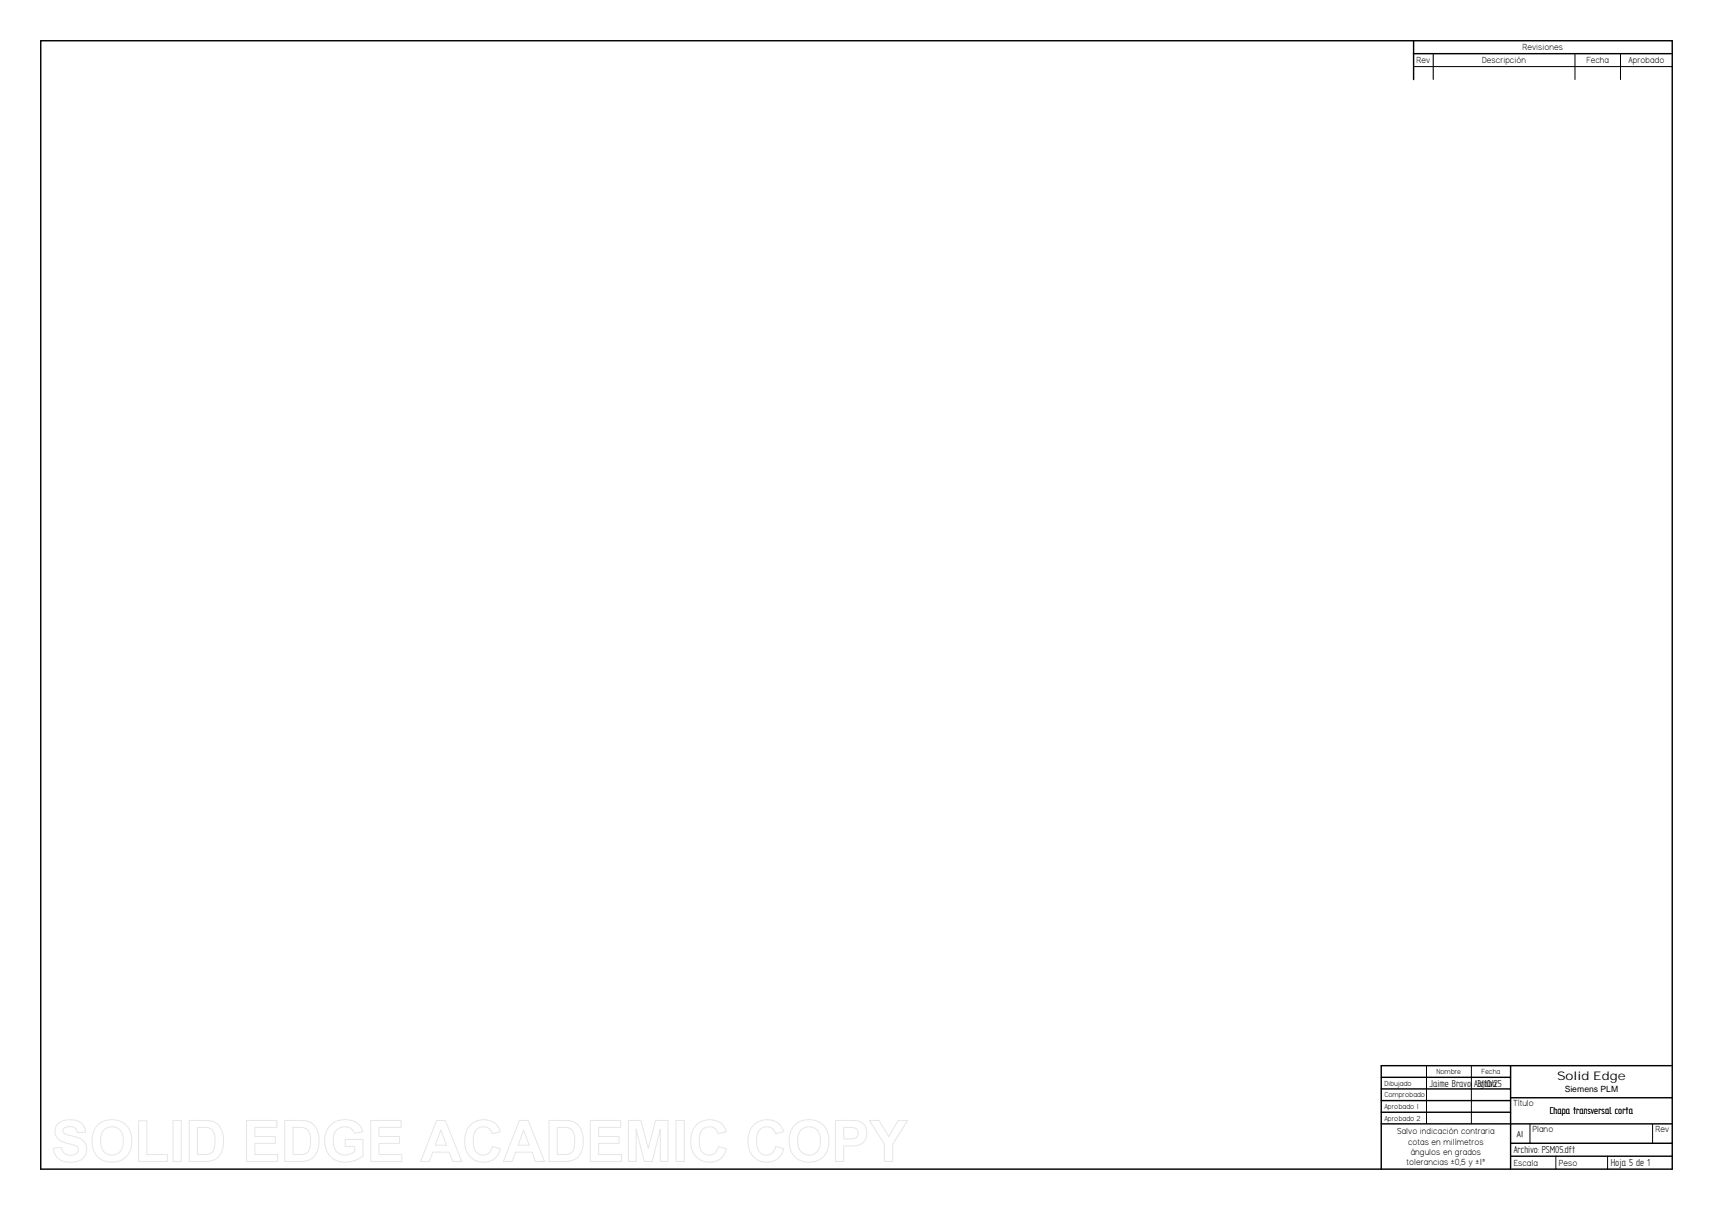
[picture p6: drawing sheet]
<svg xmlns="http://www.w3.org/2000/svg" width="841mm" height="594mm" viewBox="0 0 841 594" stroke-linecap="round" stroke-linejoin="round" font-family="sans-serif">
<g fill="none" stroke="#000" stroke-width=".7">
<path d="M20 20h801v554h-801zM694 20v19M694 26h127M678 529h64M678 535h64M742 523v51M742 539h79M821 523h-143v51M678 540h64M678 546h64M678 552h143M742 561h79"/>
<path d="M742 568h79"/>
</g>
<path d="M694 33h127M704 26v13M773 26v13M796 26v13M700 523v29M722 523v29M751 552v9M811 552v9M764 568v6M789 568v6" fill="none" stroke="#000" stroke-width=".49"/>
<g fill="none" stroke="#e6e6e6" stroke-width=".49">
<path d="M28 552a9 9 0 0 1 13 1l1 3h-4a4 4 0 0 0-3-3 4 4 0 0 0-4 2 15 15 0 0 0 8 4 6 6 0 0 1 3 8 6 6 0 0 1-7 4 7 7 0 0 1-9-7l4-1a4 4 0 0 0 4 4 4 4 0 0 0 4-3l-1-1a14 14 0 0 1-10-6v-3zM48 552a10 10 0 0 1 12-1 10 10 0 0 1 4 12 10 10 0 0 1-12 7 10 10 0 0 1-7-13zM51 555a6 6 0 0 1 7-1 6 6 0 0 1 3 7 6 6 0 0 1-7 6 6 6 0 0 1-5-7l1-3zM68 550h4v17h10v3h-14zM85 550h4v20h-4zM93 550h7a9 9 0 0 1 10 11 8 8 0 0 1-9 9h-8zM97 554h2a5 5 0 0 1 7 6 5 5 0 0 1-5 7h-4zM121 550h15v4h-11v4h10v3h-10v6h11v3h-15zM140 550h7a9 9 0 0 1 10 11 8 8 0 0 1-10 9h-7zM144 554h2a5 5 0 0 1 6 6 5 5 0 0 1-4 7h-4zM162 552a10 10 0 0 1 16 2v2h-4a6 6 0 0 0-7-2 6 6 0 0 0-3 7 6 6 0 0 0 3 6 6 6 0 0 0 7-2v-2h-5v-4h9v8a11 11 0 0 1-12 3 11 11 0 0 1-7-10l1-4zM182 550h15v4h-11v4h10v3h-10v6h11v3h-15z"/>
<path d="M214 550h5l8 20h-5l-1-4h-9l-1 4h-4zM216 555l3 7h-5zM231 553a9 9 0 0 1 15 3l-4 1a5 5 0 0 0-6-4 5 5 0 0 0-4 6v1a5 5 0 0 0 2 6 5 5 0 0 0 5 1l2-2 1-2 4 1a9 9 0 0 1-11 6 9 9 0 0 1-7-11 10 10 0 0 1 3-6zM255 550h4l8 20h-4l-2-4h-8l-2 4h-4zM257 555l3 7h-6zM270 550h7a9 9 0 0 1 9 11 8 8 0 0 1-9 9h-7zM274 554h1a5 5 0 0 1 7 6 5 5 0 0 1-4 7h-4zM290 550h15v4h-11v4h10v3h-10v6h11v3h-15zM309 550h6l3 14 4-14h6v20h-4v-16l-4 16h-4l-4-16v16h-3zM332 550h4v20h-4zM342 553a9 9 0 0 1 15 3l-4 1a5 5 0 0 0-6-4 5 5 0 0 0-4 6v1a5 5 0 0 0 2 6 5 5 0 0 0 5 1l2-2 1-2 4 1a9 9 0 0 1-11 6 9 9 0 0 1-7-11 10 10 0 0 1 3-6zM370 553a9 9 0 0 1 15 3l-4 1a5 5 0 0 0-6-4 5 5 0 0 0-4 6v1a5 5 0 0 0 2 6 5 5 0 0 0 5 1l2-2 1-2 4 1a9 9 0 0 1-11 6 9 9 0 0 1-7-11 10 10 0 0 1 3-6z"/>
<path d="M390 552a10 10 0 0 1 13-1 10 10 0 0 1 4 12 10 10 0 0 1-13 7 10 10 0 0 1-6-13zM393 555a6 6 0 0 1 7-1 6 6 0 0 1 3 7 6 6 0 0 1-6 6 6 6 0 0 1-5-7v-3zM410 550h7a7 7 0 0 1 8 4 7 7 0 0 1-8 9h-3v7h-4zM414 554h2a4 4 0 0 1 5 3l-1 2h-6zM427 550h5l4 8 5-8h5l-8 12v8h-4v-8z"/>
</g>
<text font-size="5.8" x="764" y="530">Solid Edge</text>
<g font-size="5.6">
<text x="702" y="534">Jaime Bravo Algaba</text>
<text x="725" y="534">3/10/25</text>
<text x="761" y="547">Chapa transversal corta</text>
<text x="743" y="566">Archivo: PSM05.dft</text>
<text x="791" y="573">Hoja 5 de 1</text>
</g>
<g font-size="4.9">
<text x="748" y="25">Revisiones</text>
<text x="695" y="31">Rev</text>
<text x="728" y="31">Descripción</text>
<text x="779" y="31">Fecha</text>
<text x="799" y="31">Aprobado</text>
<text x="743" y="543">Título</text>
<text x="686" y="557">Salvo indicación contraria</text>
<text x="752" y="556">Plano</text>
<text x="813" y="556">Rev</text>
<text x="691" y="562">cotas en milímetros</text>
<text x="693" y="567">ángulos en grados</text>
<text x="691" y="572">tolerancias ±0,5 y ±1º</text>
<text x="743" y="572">Escala</text>
<text x="765" y="572">Peso</text>
</g>
<text font-size="4.7" x="745" y="558">A1</text>
<text font-size="4.2" x="768" y="536">Siemens PLM</text>
<g font-size="4.1">
<text x="705" y="527">Nombre</text>
<text x="727" y="527">Fecha</text>
<text x="680" y="533">Dibujado</text>
<text x="680" y="539">Comprobado</text>
<text x="680" y="545">Aprobado 1</text>
<text x="680" y="550">Aprobado 2</text>
</g>
</svg>
